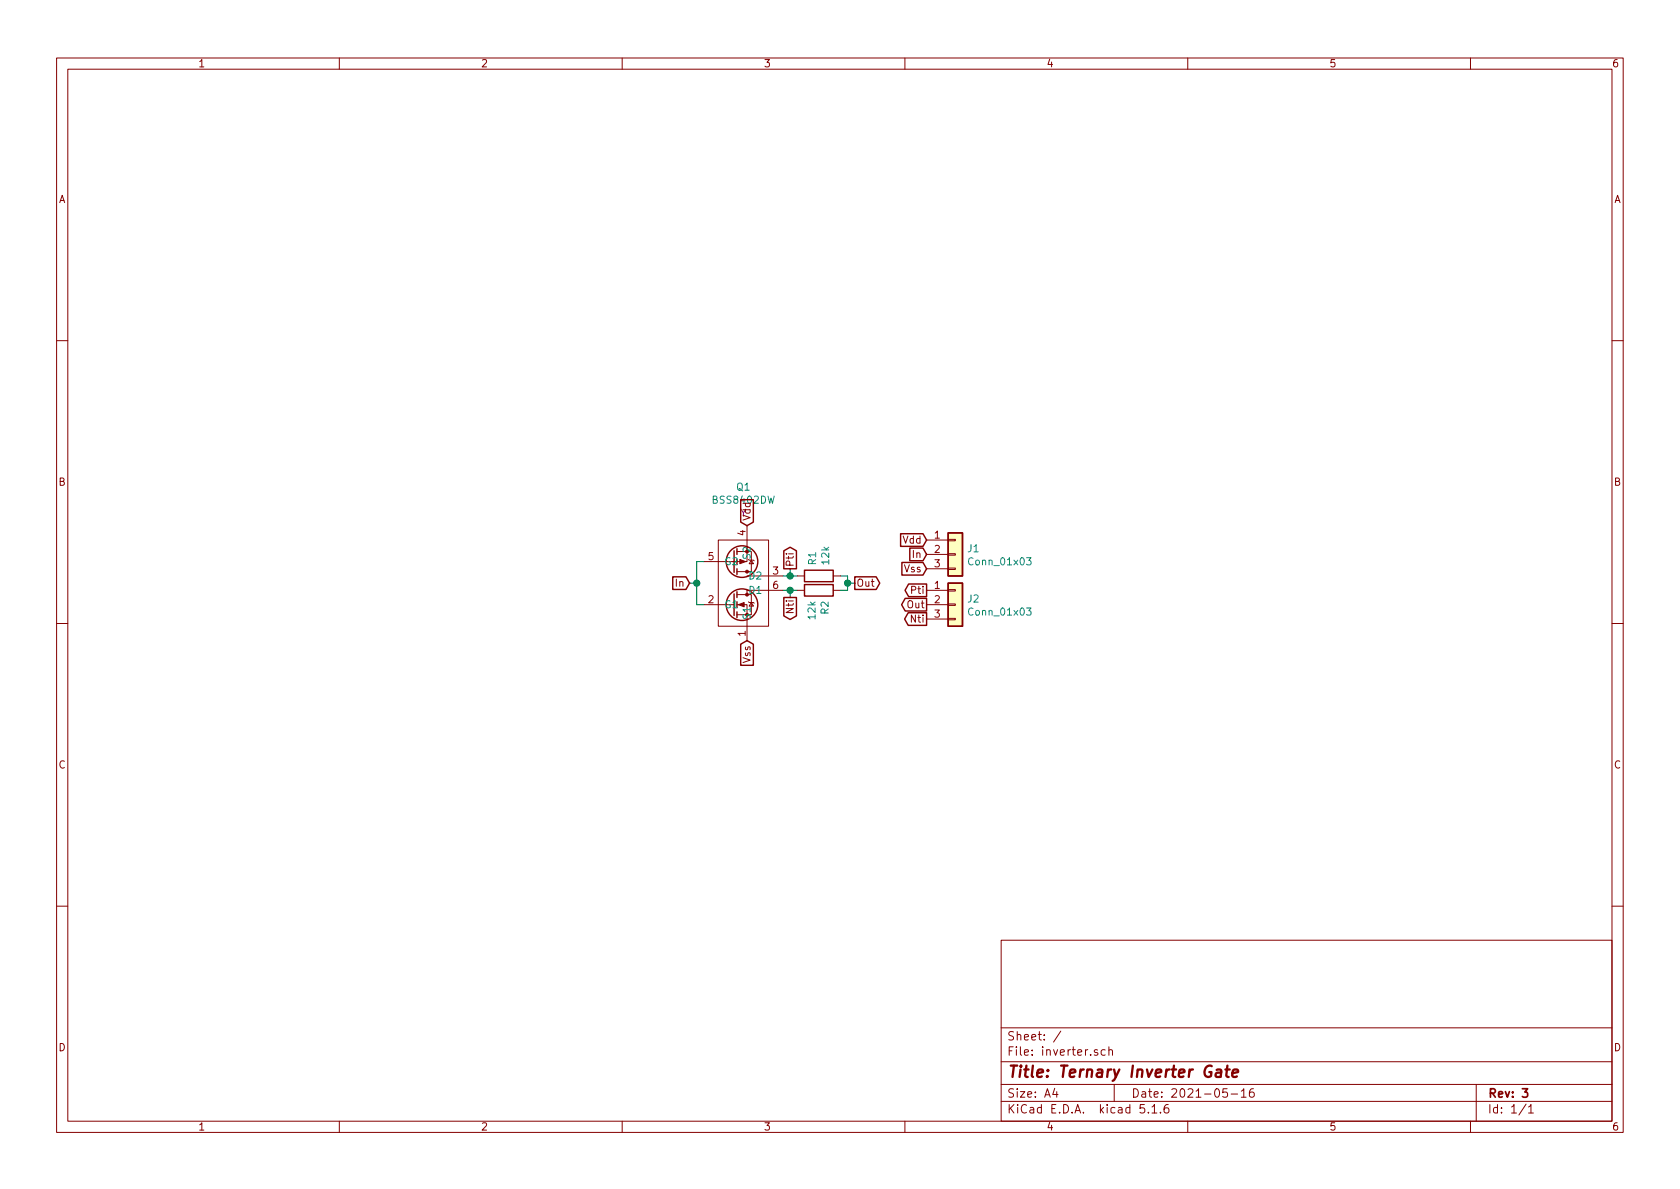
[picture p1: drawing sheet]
<svg xmlns="http://www.w3.org/2000/svg" width="297mm" height="210mm" viewBox="0 0 297 210" stroke-linecap="round" stroke-linejoin="round" font-family="sans-serif">
<g fill="none" stroke="#840000" stroke-width=".18">
<path d="M10 10.3h277v189.9h-277zM12 12.2h273v186.1h-273zM60 10.3v1.9M110 10.3v1.9M160 10.3v1.9M210 10.3v1.9M260 10.3v1.9M10 60.2h2M285 60.2h2M124.5 99.3h5.3M127 95.5h8.9v15.2h-8.9zM130.3 97.5h2.5v3.6h-2.5"/>
<path d="M132.1 93v6.3h-2.6M132.8 99.1l.4 .6h-.7zM163.8 95.5h3.8M163.8 98h3.8M167.6 95.4h1.3v.2h-1.3zM167.6 97.9h1.3v.3h-1.3zM10 110.3h2M124.5 106.9h5.3M130.3 106.9h1.8v6.4M130.3 105.2h2.5v3.5h-2.5M132.1 101.8h6.3M132.3 106.4l.2 .1h.7l.1 .2"/>
<path d="M132.8 106.5l.4 .7h-.7zM138.4 104.4h-6.3v.8M141 101.8h1.2M141 104.4h1.2M147.3 101.8h1.3M147.3 104.4h1.3M163.8 104.4h3.8M163.8 106.9h3.8M163.8 100.6h3.8M163.8 109.5h3.8M167.6 100.5h1.3v.2h-1.3zM167.6 109.3h1.3v.3h-1.3z"/>
<path d="M167.6 104.3h1.3v.2h-1.3zM167.6 106.8h1.3v.3h-1.3zM285 110.3h2M10 160.2h2M177 166.3h108v32h-108zM285 160.2h2M60 198.3v1.9M110 198.3v1.9M160 198.3v1.9M177 194.8h108M177 191.8h108M177 187.8h108"/>
<path d="M177 181.8h108M186.5 192.5l-.4 1h1M186.8 193v1M187.6 182.3l-1.3 2M194.1 185.7a.37 .37 0 0 0-.6 .1v.2l.6 .2v.1l-.2 .3-.4-.1M195.4 185.7l-.4-.1-.3 .3 .1 .6 .2 .1 .4-.1M196.1 185.7a.37 .37 0 0 1 .6 .1v.8M196.1 185.1v1.5M197 191.8v3M202.3 195.3h-.7l-.1 .7 .3-.1 .5 .1 .1 .2-.1 .5-.2 .1-.6-.1M203 196.7v.1M203.7 195.8l.4-.5v1.5"/>
<path d="M203.7 196.8h.8M205.2 196.7v.1M206.6 195.3a.62 .62 0 0 0-.8 .7l.1 .7 .2 .1 .5-.1 .1-.5-.1-.2-.5-.1-.3 .3M210 198.3v1.9M217 192.5h-.7l-.1 .7 .2-.1 .5 .1 .1 .2v.5l-.2 .1-.6-.1M217.7 193.5h1.1M219.5 193l.4-.5v1.5M219.5 194h.8M221.6 192.5a.59 .59 0 0 0-.7 .7l.1 .7 .2 .1 .5-.1 .1-.5-.2-.2-.4-.1-.3 .3M260 198.3v1.9M261 191.8v6.5M269.8 195.2l-1.2 2"/>
<path d="M270.3 195.8l.4-.5v1.5M270.3 196.8h.8"/>
</g>
<path d="M269.2 192.5h.9l-.5 .6 .4 .1v.7l-.2 .1-.6-.1" fill="none" stroke="#840000" stroke-width=".3"/>
<path d="M215.1 189.2h.8l-.1 1.2M215.9 189.6l-.7 .1a.41 .41 0 0 0-.3 .3 .41 .41 0 0 0 .2 .4l.7-.1M216.7 189.1h.7M217 188.4l-.2 1.8 .1 .1 .3 .1M217.9 189.8l1-.2-.1-.4-.5-.1-.3 .3-.1 .9 .2 .1 .6-.1" fill="none" stroke="#840000" stroke-width=".41"/>
<g fill="none" stroke="#840000" stroke-width=".25">
<path d="M129.8 97.4v3.8M130.3 97v1M131 88.4h2.2v3.9l-1.1 .7-1.1-.7zM138.6 97.4l1.1-.6 1.1 .6v3.2h-2.2zM159.2 94.4h4l.6 1.1-.6 1.1h-4zM159.5 99.5h3.7l.6 1.1-.6 1.1h-3.7zM160.9 96.9h2.3l.6 1.1-.6 1.2h-2.3zM167.6 94.2h2.6v7.6h-2.6zM118.9 102h2.4l.6 1.1-.6 1.1h-2.4zM129.8 105v3.8M130.3 100.6v1M130.3 104.6v1.1"/>
<path d="M130.3 108.2v1M131 113.9l1.1-.6 1.1 .6v3.7h-2.2zM138.6 105.7h2.2v3.2l-1.1 .6-1.1-.6zM142.2 100.8h5.1v2.1h-5.1zM142.2 103.4h5.1v2h-5.1zM151.1 102h3.8l.6 1.1-.6 1.1h-3.8zM160 105.8h3.8v2.2h-3.8l-.6-1.1zM160.6 108.4h3.2v2.2h-3.2l-.7-1.1zM160.7 103.3h3.1v2.2h-3.1l-.7-1.1zM167.6 103.1h2.6v7.6h-2.6z"/>
<circle cx="131.2" cy="99.3" r="2.79"/>
<circle cx="131.2" cy="106.9" r="2.79"/>
</g>
<g fill="#840000" stroke="#840000" stroke-width=".18">
<path d="M130.6 106.9l1-.4v.8z"/>
<path d="M130.8 98.9l1 .4-1 .4z"/>
<circle cx="132.1" cy="105.2" r=".25"/>
<circle cx="132.1" cy="101.1" r=".25"/>
</g>
<g fill="#ffffc2" stroke="#ffffc2" stroke-width=".18">
<path d="M167.6 94.2h2.6v7.6h-2.6z"/>
<path d="M167.6 103.1h2.6v7.6h-2.6z"/>
</g>
<path d="M181.5 98.6h.8l-.4 .5 .3 .1v.6l-.5 .1-.2-.1M181.5 107.5h.8l-.4 .5 .3 .1v.6l-.5 .1-.2-.1" fill="none" stroke="#008484" stroke-width=".18"/>
<path d="M124.5 99.3h-1.3v7.6h1.3M121.9 103.1h1.3M138.4 101.8h2.6M138.4 104.4h2.6M139.7 100.6v1.2M139.7 104.4v1.3M148.6 101.8h1.3v2.6h-1.3M149.9 103.1h1.2" fill="none" stroke="#008400" stroke-width=".18"/>
<g fill="#008400" stroke="#008400" stroke-width=".25">
<circle cx="123.2" cy="103.1" r=".51"/>
<circle cx="139.7" cy="101.8" r=".51"/>
<circle cx="139.7" cy="104.4" r=".51"/>
<circle cx="149.9" cy="103.1" r=".51"/>
</g>
<text font-size="2.8" fill="#840000" x="178" y="190.5">Title: Ternary Inverter Gate</text>
<g font-size="2.1" fill="#840000">
<text x="178" y="184">Sheet: /</text>
<text x="178" y="186.7">File: inverter.sch</text>
<text x="178" y="196.9">KiCad E.D.A. kicad 5.1.6</text>
<text x="178" y="194.1">Size: A4</text>
<text x="200" y="194.1">Date: 2021-05-16</text>
<text x="263" y="194.1">Rev: 3</text>
<text x="263" y="196.9">Id: 1/1</text>
</g>
<g font-size="1.8" fill="#840000">
<text x="35" y="11.9">1</text>
<text x="85" y="11.9">2</text>
<text x="135" y="11.9">3</text>
<text x="185" y="11.9">4</text>
<text x="235" y="11.9">5</text>
<text x="285" y="11.9">6</text>
<text x="10.4" y="35.9">A</text>
<text x="285.4" y="35.9">A</text>
<text x="10.4" y="85.9">B</text>
<text x="285.4" y="85.9">B</text>
<text x="131.8" y="94.7" transform="rotate(-90 131.8 94.7)">4</text>
<text x="132.7" y="92.2" transform="rotate(-90 132.7 92.2)">Vdd</text>
<text x="165.3" y="95.2">1</text>
<text x="125.2" y="99.1">5</text>
<text x="136.7" y="101.6">3</text>
<text x="140.3" y="100.3" transform="rotate(-90 140.3 100.3)">Pti</text>
<text x="159.7" y="96.1">Vdd</text>
<text x="159.9" y="101.2">Vss</text>
<text x="161.5" y="98.7">In</text>
<text x="165.3" y="97.8">2</text>
<text x="165.3" y="100.3">3</text>
<text x="119.6" y="103.8">In</text>
<text x="125.2" y="106.7">2</text>
<text x="136.7" y="104.1">6</text>
<text x="151.4" y="103.8">Out</text>
<text x="160.5" y="107.6">Out</text>
<text x="161.3" y="105">Pti</text>
<text x="165.3" y="104.1">1</text>
<text x="165.3" y="106.7">2</text>
<text x="131.8" y="112.5" transform="rotate(-90 131.8 112.5)">1</text>
<text x="140.3" y="108.3" transform="rotate(-90 140.3 108.3)">Nti</text>
<text x="161.2" y="110.1">Nti</text>
<text x="165.3" y="109.2">3</text>
<text x="132.7" y="117.2" transform="rotate(-90 132.7 117.2)">Vss</text>
<text x="10.4" y="135.9">C</text>
<text x="285.4" y="135.9">C</text>
<text x="10.4" y="185.9">D</text>
<text x="285.4" y="185.9">D</text>
<text x="35" y="199.9">1</text>
<text x="85" y="199.9">2</text>
<text x="135" y="199.9">3</text>
<text x="185" y="199.9">4</text>
<text x="235" y="199.9">5</text>
<text x="285" y="199.9">6</text>
</g>
<g font-size="1.8" fill="#008484">
<text x="126.2" y="89.1">BSS8402DW</text>
<text x="130.3" y="86.8">Q1</text>
<text x="128" y="99.9">G2</text>
<text x="132.7" y="98.7" transform="rotate(-90 132.7 98.7)">S2</text>
<text x="144.3" y="99.9" transform="rotate(-90 144.3 99.9)">R1</text>
<text x="146.6" y="99.7" transform="rotate(-90 146.6 99.7)">12k</text>
<text x="171.1" y="97.7">J1</text>
<text x="171.6" y="100">Conn_01x03</text>
<text x="128" y="107.6">G1</text>
<text x="132.6" y="102.5">D2</text>
<text x="132.6" y="105">D1</text>
<text x="171.1" y="106.5">J2</text>
<text x="132.7" y="109.7" transform="rotate(-90 132.7 109.7)">S1</text>
<text x="144.2" y="109.4" transform="rotate(-90 144.2 109.4)">12k</text>
<text x="146.5" y="108.6" transform="rotate(-90 146.5 108.6)">R2</text>
<text x="171.6" y="108.9">Conn_01x03</text>
</g>
<text font-size="1.8" fill="#840084" x="130.9" y="91.4">Y</text>
</svg>
